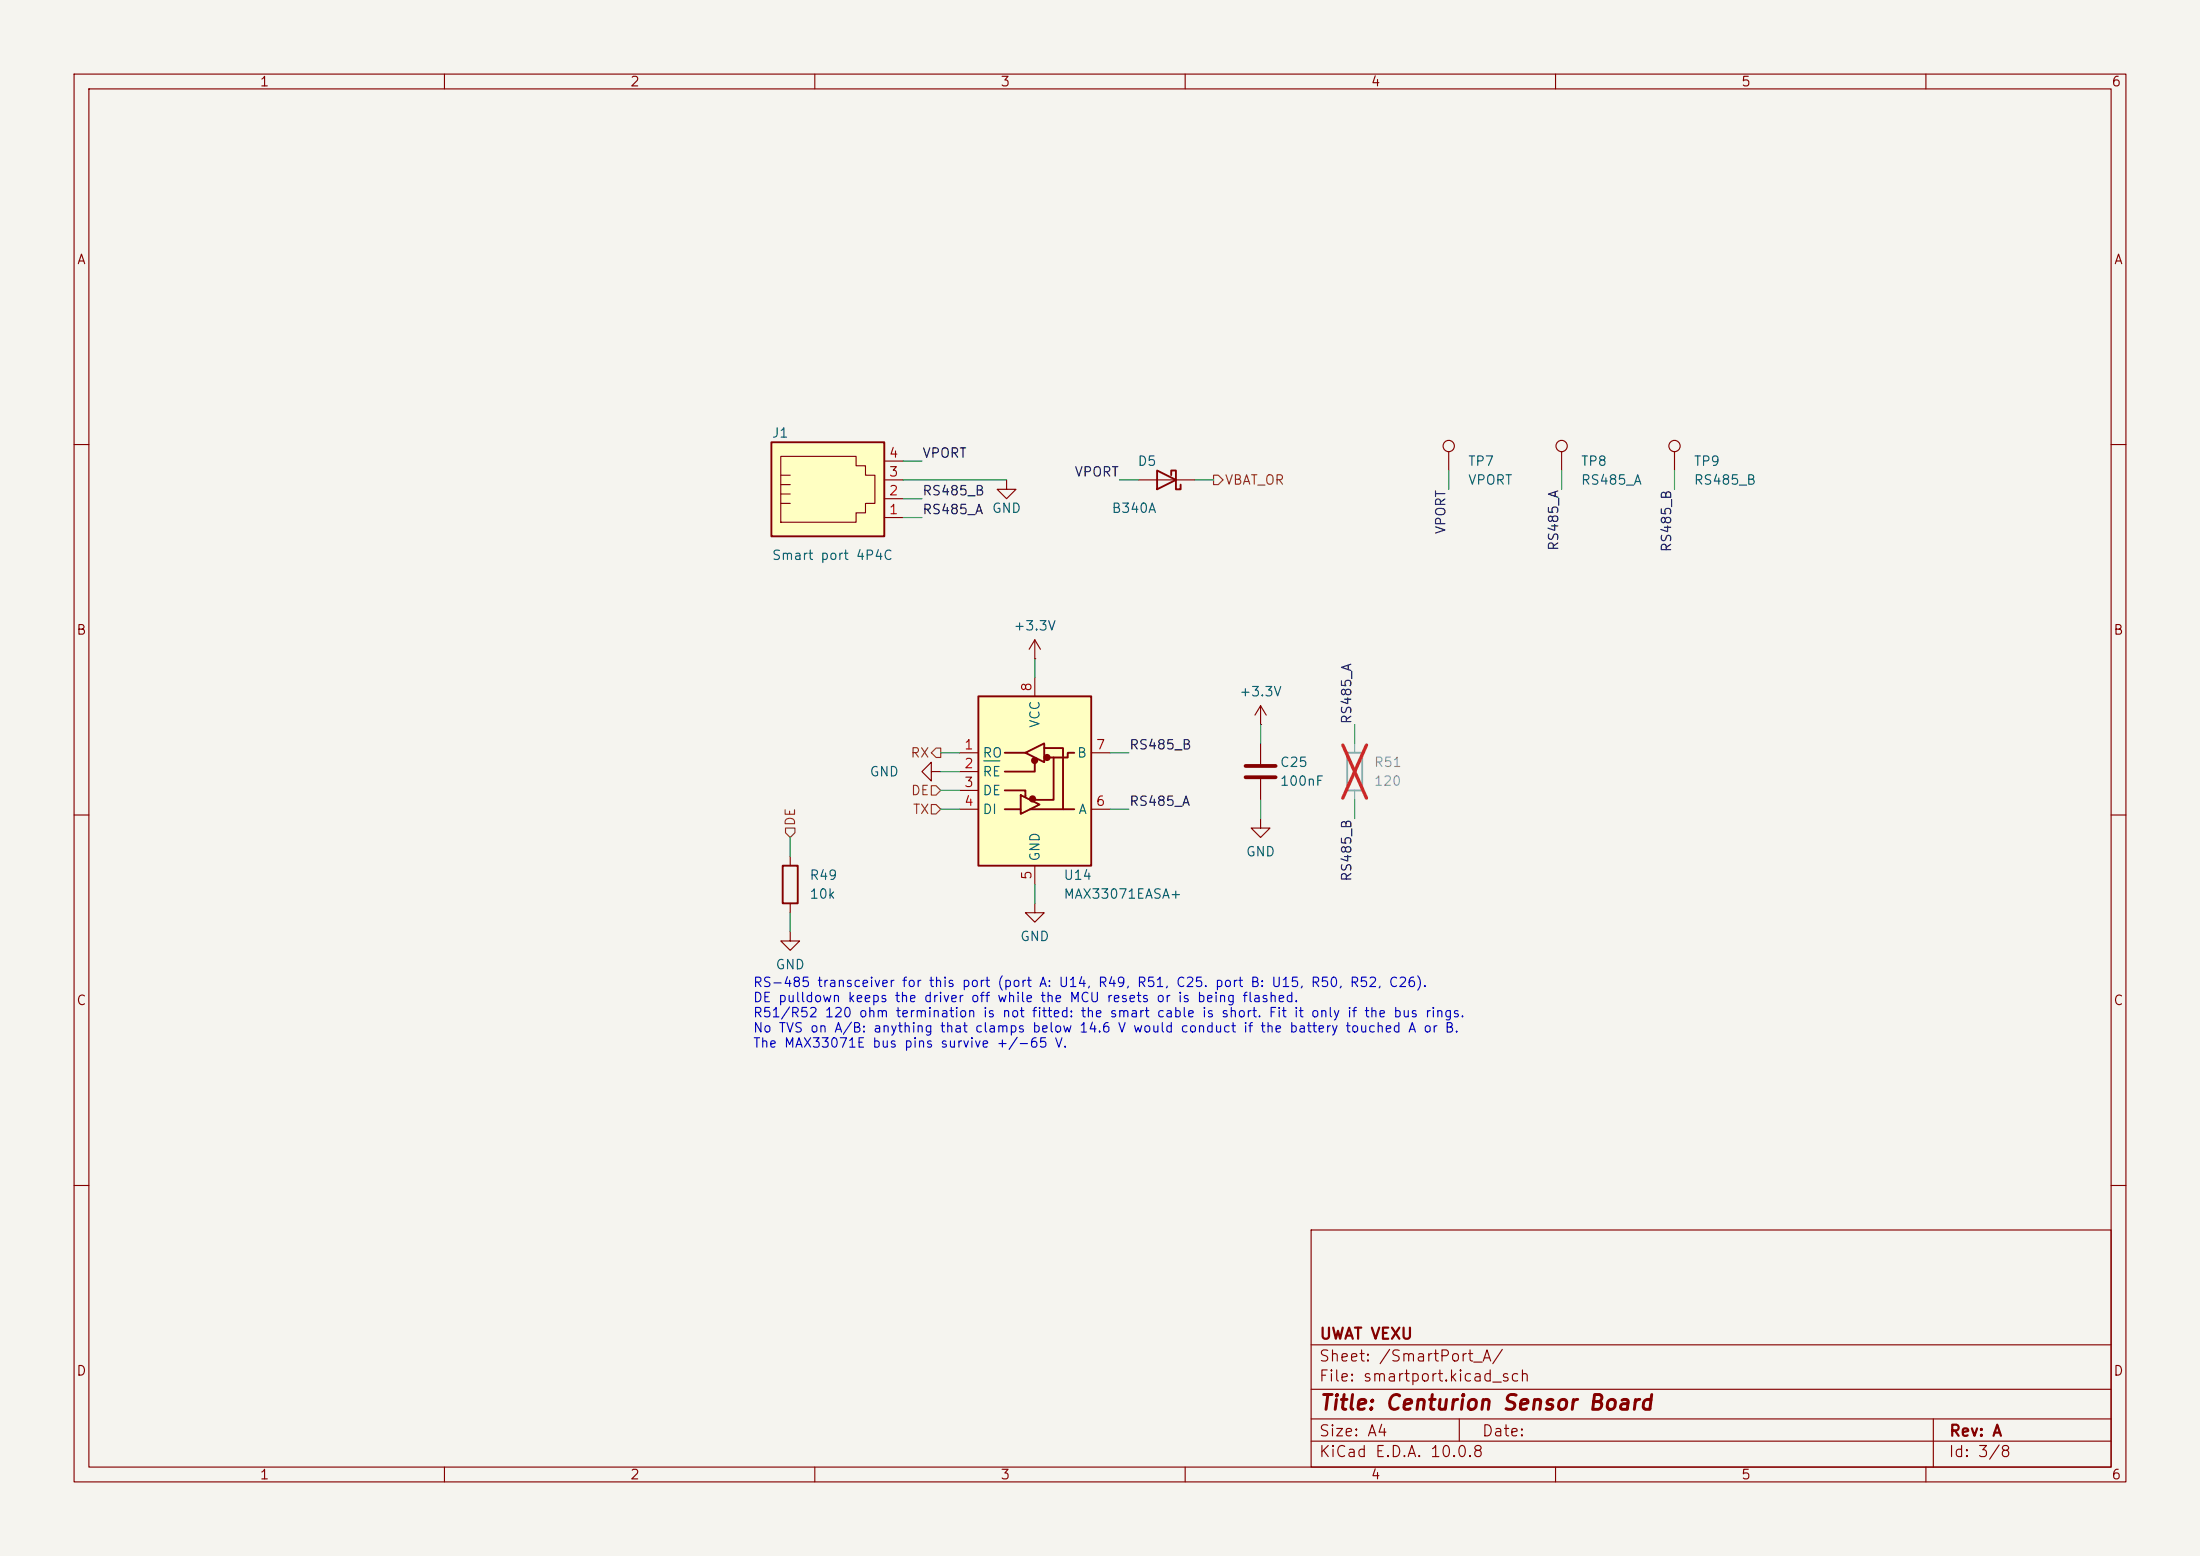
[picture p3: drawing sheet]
<svg xmlns="http://www.w3.org/2000/svg" width="297mm" height="210mm" viewBox="0 0 297 210" stroke-linecap="round" stroke-linejoin="round" font-family="sans-serif">
<path d="M0 0h297v210h-297z" fill="#f5f4ef" stroke="#f5f4ef" stroke-width=".14"/>
<g fill="none" stroke="#840000" stroke-width=".15">
<path d="M10 10h277v190h-277zM12 12h273v186h-273zM60 10v2M110 10v2M160 10v2M210 10v2M260 10v2M10 60h2M285 60h2M10 110h2M106.7 115.6v1.2M125.7 104.1v-1.2l-1.2 1.2 1.2 1.3v-1.3h1.3"/>
<path d="M285 110h2M106.7 121.9v1.3M10 160h2M177 166h108v32h-108zM285 160h2M60 198v2M110 198v2M160 198v2M177 194.5h108M177 191.5h108M177 187.5h108M177 181.5h108"/>
<path d="M197 191.5v3M210 198v2M260 198v2M261 191.5v6.5"/>
</g>
<path d="M105.7 116.8h2v5.1h-2z" fill="none" stroke="#840000" stroke-width=".25"/>
<path d="M104.1 59.7h15.3v12.7h-15.3z" fill="#ffffc2"/>
<path d="M105.4 64.1h1.3M105.4 65.4h1.3M105.4 66.7h1.3M105.4 67.9h1.3M105.4 61.6h10.2v1.3h1.2v1.2h1.3v3.8h-1.3v1.3h-1.2v1.3h-10.2zM119.4 69.9h2.5M119.4 67.3h2.5M119.4 64.8h2.5M119.4 62.2h2.5" fill="none" stroke="#840000" stroke-width=".15"/>
<path d="M104.1 59.7h15.3v12.7h-15.3z" fill="none" stroke="#840000" stroke-width=".25"/>
<path d="M132.1 94h15.2v22.8h-15.2z" fill="#ffffc2"/>
<g fill="none" stroke="#840000" stroke-width=".25">
<path d="M156.2 63.5l2.5 1.3-2.5 1.2zM158.1 64.1v-.6h.6v2.5h.7v-.6M132.1 94h15.2v22.8h-15.2zM135.6 106.7h2.8v.9M135.6 101.6h2.8M135.6 109.2h2.2M137.8 107.3l2.5 1.3-2.5 1.3zM138.4 101.6l2.6-1.3v2.6zM139.1 109.2h5.9M139.7 102.9v1.2h-4.1M141 101h2.5v8.2M142.2 102.2v5.8h-2.5"/>
<path d="M145 101.6h-.9v.6h-2.5"/>
</g>
<g fill="#840000" stroke="#840000" stroke-width=".25">
<circle cx="139.4" cy="107.8" r=".36"/>
<circle cx="139.7" cy="102.6" r=".36"/>
<circle cx="141.4" cy="102.2" r=".36"/>
</g>
<g fill="none" stroke="#840000" stroke-width=".15">
<path d="M135.9 64.8v1.2h1.3l-1.3 1.3-1.3-1.3h1.3M153.7 64.8h7.6M195.6 61v2.5M210.8 61v2.5M226.1 61v2.5M139.7 88.9h.1M139.7 86.4v2.5M139.7 91.4v2.6M139.7 86.4l-.8 1.2M139.7 86.4l.8 1.2M170.2 97.8h.1M170.2 95.3v2.5"/>
<path d="M170.2 95.3l-.8 1.2M170.2 95.3l.7 1.2M129.5 101.6h2.6M129.5 104.1h2.6M129.5 106.7h2.6M129.5 109.2h2.6M139.7 116.8v2.6M141 101h.1M147.3 101.6h2.6M147.3 109.2h2.6M170.2 110.5v1.3h1.2l-1.2 1.2-1.3-1.2h1.3M170.2 100.3v2.8"/>
<path d="M170.2 105.2v2.8M106.7 125.7v1.3h1.2l-1.2 1.3-1.3-1.3h1.3M139.7 121.9v1.3h1.3l-1.3 1.3-1.3-1.3h1.3"/>
<circle cx="195.6" cy="60.2" r=".76"/>
<circle cx="210.8" cy="60.2" r=".76"/>
<circle cx="226.1" cy="60.2" r=".76"/>
</g>
<path d="M132.8 102.7h2.2" fill="none" stroke="#006464" stroke-width=".15"/>
<path d="M168.1 103.4h4.1M168.1 104.9h4.1" fill="none" stroke="#840000" stroke-width=".51"/>
<path d="M181.9 101.6h2v5.1h-2z" fill="none" stroke="#9c9b98" stroke-width=".25"/>
<path d="M182.9 100.3v1.3M182.9 106.7v1.3" fill="none" stroke="#9c9b98" stroke-width=".15"/>
<path d="M181.3 100.6l3.2 7.1M184.5 100.6l-3.2 7.1" fill="none" stroke="#e12e31" stroke-width=".46"/>
<path d="M163.8 64.1h.7l.6 .7-.6 .6h-.7zM106 111.8h1.3v.6l-.6 .6-.7-.6zM125.7 106h.7l.6 .7-.6 .6h-.7zM125.7 108.6h.7l.6 .6-.6 .7h-.7zM126.4 101h.6v1.2h-.6l-.7-.6z" fill="none" stroke="#725600" stroke-width=".15"/>
<g fill="none" stroke="#009600" stroke-width=".15">
<path d="M121.9 64.8h14M121.9 69.9h2.6M121.9 62.2h2.6M121.9 67.3h2.6M151.1 64.8h2.6M161.3 64.8h2.5M195.6 63.5v2.5M210.8 63.5v2.5M226.1 63.5v2.5M139.7 88.9v2.5M170.2 97.8v2.5M182.9 97.8v2.5"/>
<path d="M106.7 113v2.6M127 101.6h2.5M127 104.1h2.5M127 106.7h2.5M127 109.2h2.5M139.7 119.4v2.5M149.9 101.6h2.5M149.9 109.2h2.5M170.2 108v2.5M182.9 108v2.5M106.7 123.2v2.5"/>
</g>
<text font-size="2" fill="#840000" x="178" y="190.8">Title: Centurion Sensor Board</text>
<g font-size="1.5" fill="#840000">
<text x="178" y="184.1">Sheet: /SmartPort_A/</text>
<text x="178" y="181.1">UWAT VEXU</text>
<text x="178" y="186.8">File: smartport.kicad_sch</text>
<text x="178" y="197">KiCad E.D.A. 10.0.8</text>
<text x="178" y="194.2">Size: A4</text>
<text x="200" y="194.2">Date:</text>
<text x="263" y="197">Id: 3/8</text>
<text x="263" y="194.2">Rev: A</text>
</g>
<g font-size="1.3" fill="#840000">
<text x="35" y="12">1</text>
<text x="85" y="12">2</text>
<text x="135" y="12">3</text>
<text x="185" y="12">4</text>
<text x="235" y="12">5</text>
<text x="285" y="12">6</text>
<text x="10.3" y="36">A</text>
<text x="285.3" y="36">A</text>
<text x="10.2" y="86">B</text>
<text x="285.2" y="86">B</text>
<text x="10.2" y="136">C</text>
<text x="285.2" y="136">C</text>
<text x="10.2" y="186">D</text>
<text x="285.2" y="186">D</text>
<text x="35" y="200">1</text>
<text x="85" y="200">2</text>
<text x="135" y="200">3</text>
<text x="185" y="200">4</text>
<text x="235" y="200">5</text>
<text x="285" y="200">6</text>
</g>
<g font-size="1.3" fill="#006464">
<text x="104.1" y="59.4">J1</text>
<text x="153.5" y="63.2">D5</text>
<text x="198.1" y="63.2">TP7</text>
<text x="198.1" y="65.7">VPORT</text>
<text x="213.3" y="63.2">TP8</text>
<text x="213.3" y="65.7">RS485_A</text>
<text x="228.6" y="63.2">TP9</text>
<text x="228.6" y="65.7">RS485_B</text>
<text x="133.8" y="69.5">GND</text>
<text x="150" y="69.5">B340A</text>
<text x="104.1" y="75.9">Smart port 4P4C</text>
<text x="136.7" y="85.4">+3.3V</text>
<text x="167.2" y="94.3">+3.3V</text>
<text x="140.7" y="98.3" transform="rotate(-90 140.7 98.3)">VCC</text>
<text x="117.3" y="105.1">GND</text>
<text x="132.6" y="102.6">RO</text>
<text x="132.6" y="105.1">RE</text>
<text x="132.6" y="107.6">DE</text>
<text x="145.3" y="102.6">B</text>
<text x="172.7" y="103.8">C25</text>
<text x="172.7" y="106.4">100nF</text>
<text x="132.6" y="110.2">DI</text>
<text x="145.5" y="110.2">A</text>
<text x="109.2" y="119.1">R49</text>
<text x="140.7" y="116.4" transform="rotate(-90 140.7 116.4)">GND</text>
<text x="143.5" y="119.1">U14</text>
<text x="168.1" y="115.9">GND</text>
<text x="109.2" y="121.6">10k</text>
<text x="143.5" y="121.6">MAX33071EASA+</text>
<text x="104.6" y="131.1">GND</text>
<text x="137.6" y="127.3">GND</text>
</g>
<g font-size="1.3" fill="#a90000">
<text x="119.9" y="64.6">3</text>
<text x="119.9" y="62.1">4</text>
<text x="119.9" y="69.7">1</text>
<text x="119.9" y="67.2">2</text>
<text x="139.6" y="93.4" transform="rotate(-90 139.6 93.4)">8</text>
<text x="130.1" y="101.5">1</text>
<text x="147.9" y="101.5">7</text>
<text x="130.1" y="104">2</text>
<text x="130.1" y="106.5">3</text>
<text x="130.1" y="109.1">4</text>
<text x="147.9" y="109.1">6</text>
<text x="139.6" y="118.8" transform="rotate(-90 139.6 118.8)">5</text>
</g>
<g font-size="1.3" fill="#0f0f0f">
<text x="124.4" y="62.1">VPORT</text>
<text x="145" y="64.6">VPORT</text>
<text x="124.4" y="69.7">RS485_A</text>
<text x="124.4" y="67.2">RS485_B</text>
<text x="195.5" y="72.2" transform="rotate(-90 195.5 72.2)">VPORT</text>
<text x="210.7" y="74.4" transform="rotate(-90 210.7 74.4)">RS485_A</text>
<text x="225.9" y="74.6" transform="rotate(-90 225.9 74.6)">RS485_B</text>
<text x="152.4" y="101.5">RS485_B</text>
<text x="182.8" y="97.8" transform="rotate(-90 182.8 97.8)">RS485_A</text>
<text x="152.4" y="109.1">RS485_A</text>
<text x="182.8" y="119.1" transform="rotate(-90 182.8 119.1)">RS485_B</text>
</g>
<g font-size="1.3" fill="#725600">
<text x="165.3" y="65.7">VBAT_OR</text>
<text x="122.8" y="102.6">RX</text>
<text x="122.9" y="107.6">DE</text>
<text x="107.6" y="111.6" transform="rotate(-90 107.6 111.6)">DE</text>
<text x="123.1" y="110.2">TX</text>
</g>
<g font-size="1.3" fill="#939391">
<text x="185.4" y="103.8">R51</text>
<text x="185.4" y="106.4">120</text>
</g>
<g font-size="1.3" fill="#0000c2">
<text x="101.6" y="133.5">RS-485 transceiver for this port (port A: U14, R49, R51, C25. port B: U15, R50, R52, C26).</text>
<text x="101.6" y="135.6">DE pulldown keeps the driver off while the MCU resets or is being flashed.</text>
<text x="101.6" y="137.6">R51/R52 120 ohm termination is not fitted: the smart cable is short. Fit it only if the bus rings.</text>
<text x="101.6" y="139.7">No TVS on A/B: anything that clamps below 14.6 V would conduct if the battery touched A or B.</text>
<text x="101.6" y="141.7">The MAX33071E bus pins survive +/-65 V.</text>
</g>
</svg>
